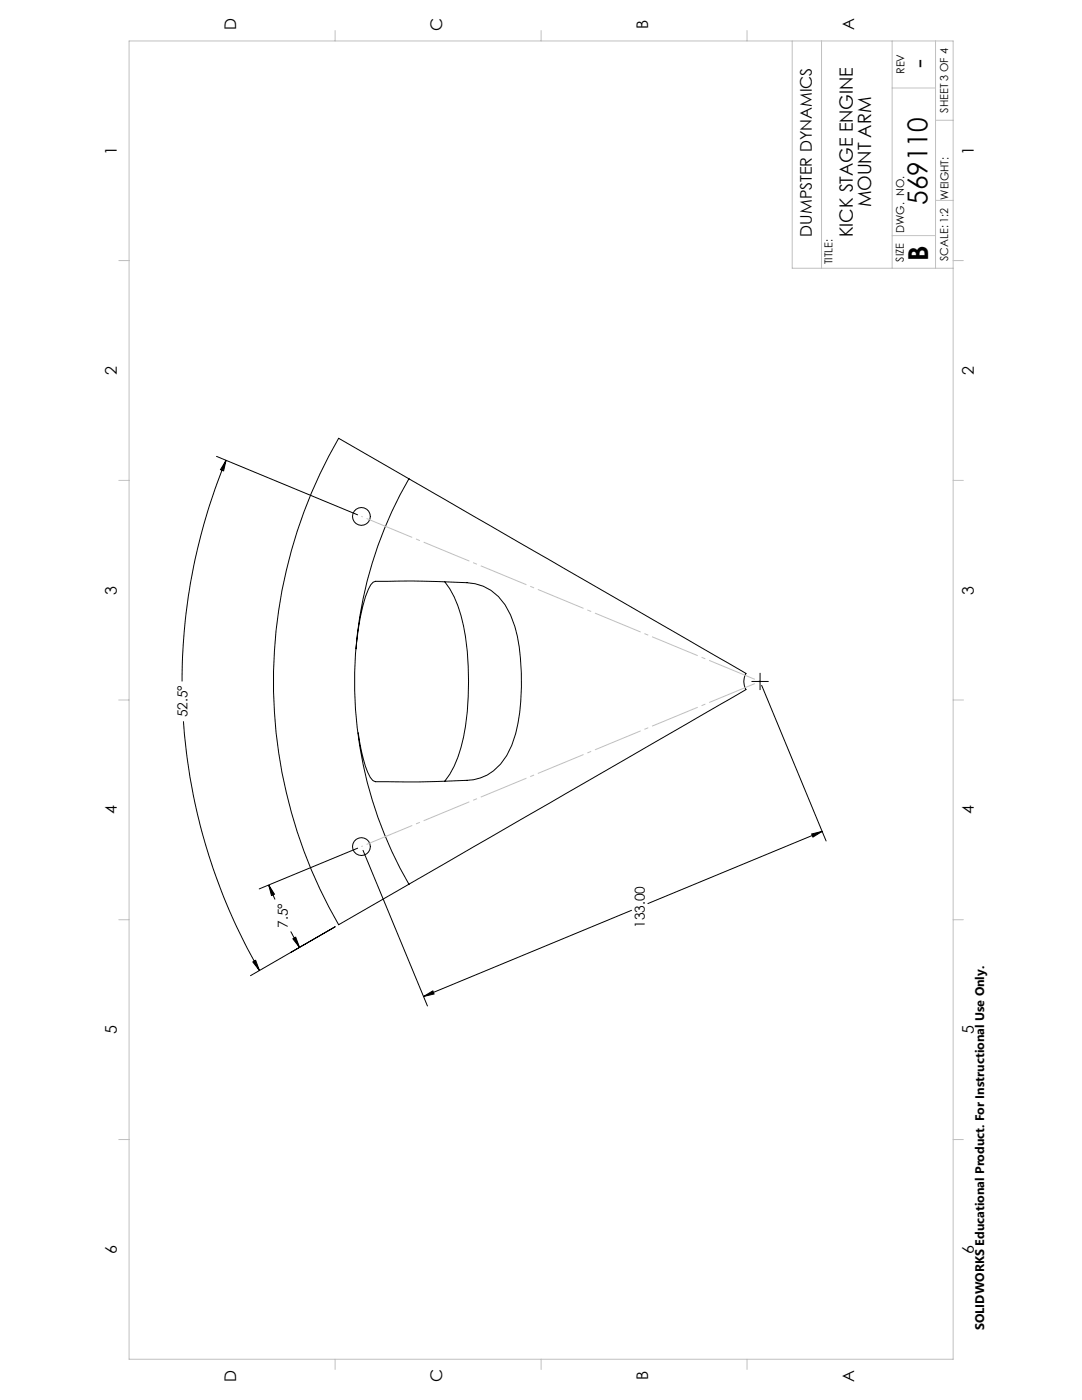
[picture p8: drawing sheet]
<svg xmlns="http://www.w3.org/2000/svg" width="216mm" height="279mm" viewBox="0 0 216 279" stroke-linecap="round" stroke-linejoin="round" font-family="sans-serif">
<g fill="none" stroke="#000" stroke-width=".2">
<path d="M43.2 91.1l28.2 11.6M45.1 91.9l-.5 2.1-.6-.3zM45.1 91.9a115.2 115.2 0 0 0-8.8 44.1M81.6 95.6l-14-8.1a97 97 0 0 0 0 97.1l14-8.1M81.6 95.6a80.9 80.9 0 0 0 0 80.9M81.6 95.6l67.3 38.8a3.2 3.2 0 0 0 0 3.2l-67.3 38.9M88.8 116.1a22.8 22.8 0 0 1 4.1 10.9 59.7 59.7 0 0 1-.9 22.2 18.2 18.2 0 0 1-3.2 6.7M71 129.5a41 41 0 0 1 2.5-11.9 1.91 1.91 0 0 1 2.4-1.6 181.3 181.3 0 0 1 18.9 .5 9.8 9.8 0 0 1 7.1 6.2 34.9 34.9 0 0 1 2.1 14.4 29.4 29.4 0 0 1-2.9 13.7 9.2 9.2 0 0 1-7.9 4.9 272.2 272.2 0 0 1-18.3 .3l-.5-.2a9.9 9.9 0 0 1-1.9-4.3l-1-5.2M150 136h3.3M151.7 134.4v3.2M152 136.8l12.8 31M36.6 143.9a115.6 115.6 0 0 0 15.2 49.8"/>
<path d="M53.6 176.6l1.2 1.9-.6 .2zM53.6 176.6l1.3 2.9M71.4 169.3l-19.7 8.1M72.4 169.7l12.9 31.1M162 166.4l2.1-.5-1.9 1.2zM164.1 165.9l-34.8 14.4M50.4 192l.6-.3 .8 2zM58 185.9l1.8 3.2M58.4 187.4l.6-.4 .8 2.1zM66.9 185l-16.9 9.7M84.5 198.9l1.9-1.1 .2 .6zM126 181.7l-41.5 17.2"/>
<circle cx="72.1" cy="103.1" r="1.78"/>
<circle cx="72.1" cy="169" r="1.78"/>
</g>
<path d="M151.7 136l-79.6-32.9M72.1 168.9l79.6-32.9" fill="none" stroke="#c0c0c0" stroke-width=".2" stroke-dasharray="9.9 .8 .8 .8" stroke-dashoffset="-1.1" stroke-linecap="butt"/>
<g fill="none" stroke="#c0c0c0" stroke-width=".2">
<path d="M25.8 8.2h164.4v263.1h-164.4zM66.9 6.1v2.1M108 6.1v2.1M149.1 6.1v2.1M158.1 8.2v45.3h32.1M163.9 8.2v45.3M178 8.2v45.3M178 17.6h8.7M186.7 8.2v45.3M186.7 40h3.5M186.7 24h3.5M23.7 52h2.1"/>
<path d="M178 47h8.7M190.2 52h2M23.7 95.9h2.1M190.2 95.9h2M23.7 139.7h2.1M190.2 139.7h2M23.7 183.5h2.1M190.2 183.5h2M23.7 227.4h2.1M190.2 227.4h2M66.9 271.3v2M108 271.2v2.1"/>
<path d="M149.1 271.3v2"/>
</g>
<path d="M84.5 198.9l1.9-1.1 .2 .6zM162 166.4l2.1-.5-1.9 1.2zM53.6 176.6l1.2 1.9-.6 .2zM58.4 187.4l.6-.4 .8 2.1zM45.1 91.9l-.5 2.1-.6-.3zM50.4 192l.6-.3 .8 2z" fill="#000"/>
<g font-size="5.5">
<text x="185.1" y="13.5" transform="rotate(-90 185.1 13.5)">-</text>
<text x="185.1" y="40.9" transform="rotate(-90 185.1 40.9)">569110</text>
<text x="185.2" y="52.1" transform="rotate(-90 185.2 52.1)">B</text>
</g>
<g font-size="3.7">
<text x="173.8" y="41.4" transform="rotate(-90 173.8 41.4)">MOUNT ARM</text>
<text x="170.2" y="47.3" transform="rotate(-90 170.2 47.3)">KICK STAGE ENGINE</text>
</g>
<g font-size="3.2">
<text x="129.3" y="5.8" transform="rotate(-90 129.3 5.8)">B</text>
<text x="47.1" y="6.1" transform="rotate(-90 47.1 6.1)">D</text>
<text x="88.2" y="6.2" transform="rotate(-90 88.2 6.2)">C</text>
<text x="170.5" y="6" transform="rotate(-90 170.5 6)">A</text>
<text x="23.3" y="31" transform="rotate(-90 23.3 31)">1</text>
<text x="194.3" y="31" transform="rotate(-90 194.3 31)">1</text>
<text x="162" y="47.2" transform="rotate(-90 162 47.2)">DUMPSTER DYNAMICS</text>
<text x="23.3" y="74.8" transform="rotate(-90 23.3 74.8)">2</text>
<text x="194.3" y="74.8" transform="rotate(-90 194.3 74.8)">2</text>
<text x="23.3" y="118.7" transform="rotate(-90 23.3 118.7)">3</text>
<text x="194.3" y="118.7" transform="rotate(-90 194.3 118.7)">3</text>
<text x="23.3" y="162.5" transform="rotate(-90 23.3 162.5)">4</text>
<text x="194.3" y="162.5" transform="rotate(-90 194.3 162.5)">4</text>
<text x="23.3" y="206.4" transform="rotate(-90 23.3 206.4)">5</text>
<text x="194.3" y="206.4" transform="rotate(-90 194.3 206.4)">5</text>
<text x="23.3" y="250.2" transform="rotate(-90 23.3 250.2)">6</text>
<text x="194.3" y="250.2" transform="rotate(-90 194.3 250.2)">6</text>
<text x="47.1" y="275.7" transform="rotate(-90 47.1 275.7)">D</text>
<text x="88.2" y="275.8" transform="rotate(-90 88.2 275.8)">C</text>
<text x="129.3" y="275.5" transform="rotate(-90 129.3 275.5)">B</text>
<text x="170.5" y="275.7" transform="rotate(-90 170.5 275.7)">A</text>
</g>
<g font-size="2.7">
<text x="37.4" y="143.2" transform="rotate(-90 37.4 143.2)">52.5°</text>
<text x="57.4" y="185.1" transform="rotate(-90 57.4 185.1)">7.5°</text>
<text x="128.7" y="185.2" transform="rotate(-90 128.7 185.2)">133.00</text>
</g>
<text font-size="2.5" x="196.4" y="265.5" transform="rotate(-90 196.4 265.5)">SOLIDWORKS Educational Product. For Instructional Use Only.</text>
<g font-size="2.2">
<text x="180.5" y="14.8" transform="rotate(-90 180.5 14.8)">REV</text>
<text x="189.2" y="22.5" transform="rotate(-90 189.2 22.5)">SHEET 3 OF 4</text>
<text x="189.2" y="39.8" transform="rotate(-90 189.2 39.8)">WEIGHT:</text>
<text x="180.4" y="46.5" transform="rotate(-90 180.4 46.5)">DWG. NO.</text>
<text x="166.1" y="52.8" transform="rotate(-90 166.1 52.8)">TITLE:</text>
<text x="180.4" y="52.2" transform="rotate(-90 180.4 52.2)">SIZE</text>
<text x="189.2" y="52.1" transform="rotate(-90 189.2 52.1)">SCALE: 1:2</text>
</g>
</svg>
